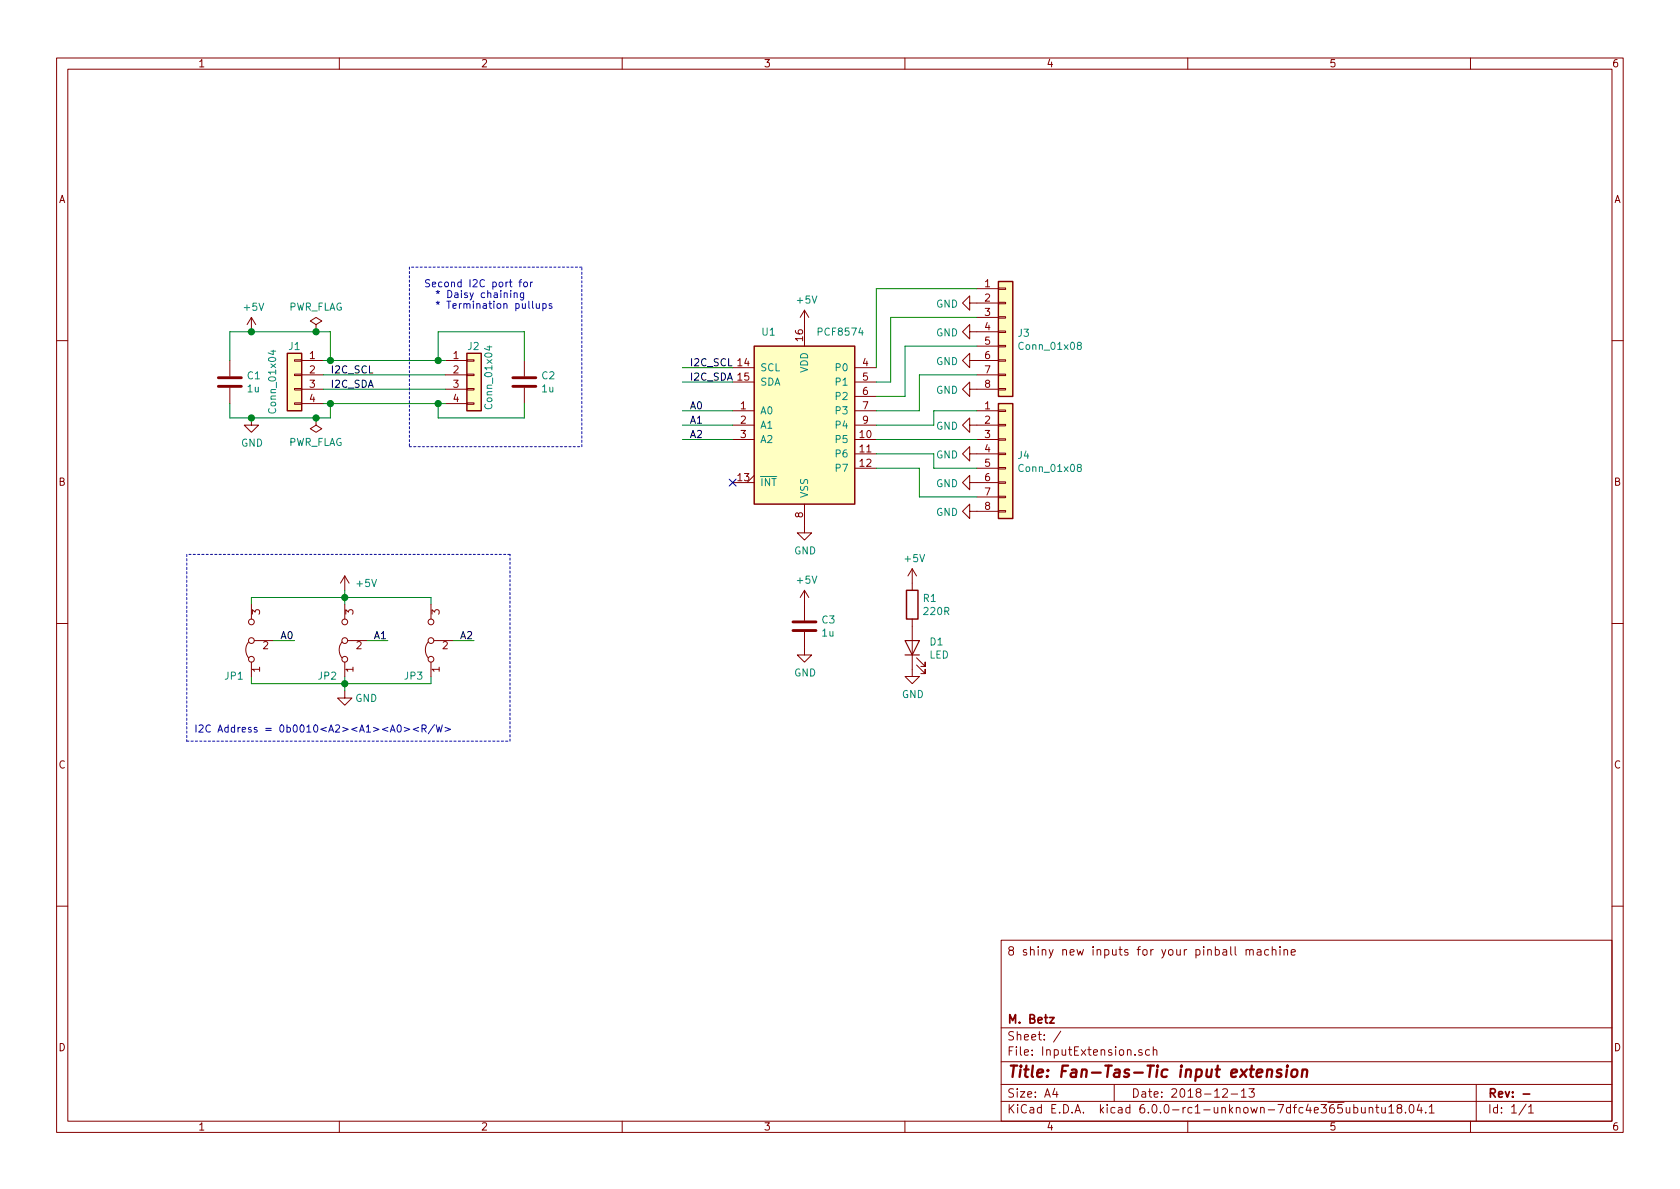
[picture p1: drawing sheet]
EESchema Schematic File Version 4
LIBS:InputExtension-cache
EELAYER 26 0
EELAYER END
$Descr A4 11693 8268
encoding utf-8
Sheet 1 1
Title "Fan-Tas-Tic input extension"
Date "2018-12-13"
Rev "-"
Comp "M. Betz"
Comment1 ""
Comment2 ""
Comment3 ""
Comment4 "8 shiny new inputs for your pinball machine"
$EndDescr
$Comp
L Connector_Generic:Conn_01x04 J1
U 1 1
P 2050 2600
F 0 "J1" H 2050 2800 50  0000 C CNN
F 1 "Conn_01x04" V 2200 2550 50  0000 C CNN
F 2 "Connector_PinHeader_2.54mm:PinHeader_1x04_P2.54mm_Vertical" H 2050 2600 50  0001 C CNN
F 3 "~" H 2050 2600 50  0001 C CNN
	1    2050 2600
	-1   0    0    -1  
$EndComp
$Comp
L Connector_Generic:Conn_01x04 J2
U 1 1
P 3300 2600
F 0 "J2" H 3250 2800 50  0000 L CNN
F 1 "Conn_01x04" V 3400 2350 50  0000 L CNN
F 2 "Connector_PinHeader_2.54mm:PinHeader_1x04_P2.54mm_Vertical" H 3300 2600 50  0001 C CNN
F 3 "~" H 3300 2600 50  0001 C CNN
	1    3300 2600
	1    0    0    -1  
$EndComp
$Comp
L Device:C C1
U 1 1
P 1600 2650
F 0 "C1" H 1715 2696 50  0000 L CNN
F 1 "1u" H 1715 2605 50  0000 L CNN
F 2 "Capacitor_SMD:C_0805_2012Metric" H 1638 2500 50  0001 C CNN
F 3 "~" H 1600 2650 50  0001 C CNN
	1    1600 2650
	1    0    0    -1  
$EndComp
Wire Wire Line
	1600 2500 1600 2300
Wire Wire Line
	1600 2300 1750 2300
Wire Wire Line
	2300 2300 2300 2500
Wire Wire Line
	2300 2800 2300 2900
Wire Wire Line
	2300 2900 2200 2900
Wire Wire Line
	1600 2900 1600 2800
Wire Wire Line
	2250 2800 2300 2800
Connection ~ 2300 2800
Wire Wire Line
	2300 2800 3050 2800
Wire Wire Line
	2250 2500 2300 2500
Connection ~ 2300 2500
Wire Wire Line
	2300 2500 3050 2500
$Comp
L Device:C C2
U 1 1
P 3650 2650
F 0 "C2" H 3765 2696 50  0000 L CNN
F 1 "1u" H 3765 2605 50  0000 L CNN
F 2 "Capacitor_SMD:C_0805_2012Metric" H 3688 2500 50  0001 C CNN
F 3 "~" H 3650 2650 50  0001 C CNN
	1    3650 2650
	1    0    0    -1  
$EndComp
Wire Wire Line
	3650 2500 3650 2300
Wire Wire Line
	3650 2300 3050 2300
Wire Wire Line
	3050 2300 3050 2500
Connection ~ 3050 2500
Wire Wire Line
	3050 2500 3100 2500
Wire Wire Line
	3050 2800 3050 2900
Wire Wire Line
	3050 2900 3650 2900
Wire Wire Line
	3650 2900 3650 2800
Connection ~ 3050 2800
Wire Wire Line
	3050 2800 3100 2800
Wire Wire Line
	2250 2600 3100 2600
Wire Wire Line
	3100 2700 2250 2700
Text Label 2300 2600 0    50   ~ 0
I2C_SCL
Text Label 2300 2700 0    50   ~ 0
I2C_SDA
$Comp
L Interface_Expansion:PCF8574 U1
U 1 1
P 5600 2950
F 0 "U1" H 5350 3600 50  0000 C CNN
F 1 "PCF8574" H 5850 3600 50  0000 C CNN
F 2 "Package_SO:SOIC-16W_7.5x10.3mm_P1.27mm" H 5600 2950 50  0001 C CNN
F 3 "http://www.nxp.com/documents/data_sheet/PCF8574_PCF8574A.pdf" H 5600 2950 50  0001 C CNN
	1    5600 2950
	1    0    0    -1  
$EndComp
Wire Wire Line
	5100 2550 4750 2550
Wire Wire Line
	5100 2650 4750 2650
Text Label 4800 2550 0    50   ~ 0
I2C_SCL
Text Label 4800 2650 0    50   ~ 0
I2C_SDA
Wire Wire Line
	5100 2850 4750 2850
Wire Wire Line
	5100 2950 4750 2950
Wire Wire Line
	5100 3050 4750 3050
Text Label 4800 2850 0    50   ~ 0
A0
Text Label 4800 2950 0    50   ~ 0
A1
Text Label 4800 3050 0    50   ~ 0
A2
NoConn ~ 5100 3350
$Comp
L power:+5V #PWR05
U 1 1
P 5600 2250
F 0 "#PWR05" H 5600 2100 50  0001 C CNN
F 1 "+5V" H 5615 2423 50  0000 C CNN
F 2 "" H 5600 2250 50  0001 C CNN
F 3 "" H 5600 2250 50  0001 C CNN
	1    5600 2250
	1    0    0    -1  
$EndComp
$Comp
L power:+5V #PWR01
U 1 1
P 1750 2300
F 0 "#PWR01" H 1750 2150 50  0001 C CNN
F 1 "+5V" H 1765 2473 50  0000 C CNN
F 2 "" H 1750 2300 50  0001 C CNN
F 3 "" H 1750 2300 50  0001 C CNN
	1    1750 2300
	1    0    0    -1  
$EndComp
Connection ~ 1750 2300
Wire Wire Line
	1750 2300 2200 2300
$Comp
L power:GND #PWR06
U 1 1
P 5600 3650
F 0 "#PWR06" H 5600 3400 50  0001 C CNN
F 1 "GND" H 5605 3477 50  0000 C CNN
F 2 "" H 5600 3650 50  0001 C CNN
F 3 "" H 5600 3650 50  0001 C CNN
	1    5600 3650
	1    0    0    -1  
$EndComp
$Comp
L power:GND #PWR02
U 1 1
P 1750 2900
F 0 "#PWR02" H 1750 2650 50  0001 C CNN
F 1 "GND" H 1755 2727 50  0000 C CNN
F 2 "" H 1750 2900 50  0001 C CNN
F 3 "" H 1750 2900 50  0001 C CNN
	1    1750 2900
	1    0    0    -1  
$EndComp
Connection ~ 1750 2900
Wire Wire Line
	1750 2900 1600 2900
$Comp
L Connector_Generic:Conn_01x08 J3
U 1 1
P 7000 2300
F 0 "J3" H 7080 2292 50  0000 L CNN
F 1 "Conn_01x08" H 7080 2201 50  0000 L CNN
F 2 "Connector_PinHeader_2.54mm:PinHeader_1x08_P2.54mm_Vertical" H 7000 2300 50  0001 C CNN
F 3 "~" H 7000 2300 50  0001 C CNN
	1    7000 2300
	1    0    0    -1  
$EndComp
$Comp
L Connector_Generic:Conn_01x08 J4
U 1 1
P 7000 3150
F 0 "J4" H 7080 3142 50  0000 L CNN
F 1 "Conn_01x08" H 7080 3051 50  0000 L CNN
F 2 "Connector_PinHeader_2.54mm:PinHeader_1x08_P2.54mm_Vertical" H 7000 3150 50  0001 C CNN
F 3 "~" H 7000 3150 50  0001 C CNN
	1    7000 3150
	1    0    0    -1  
$EndComp
$Comp
L power:GND #PWR011
U 1 1
P 6800 2100
F 0 "#PWR011" H 6800 1850 50  0001 C CNN
F 1 "GND" V 6805 1972 50  0000 R CNN
F 2 "" H 6800 2100 50  0001 C CNN
F 3 "" H 6800 2100 50  0001 C CNN
	1    6800 2100
	0    1    1    0   
$EndComp
$Comp
L power:GND #PWR012
U 1 1
P 6800 2300
F 0 "#PWR012" H 6800 2050 50  0001 C CNN
F 1 "GND" V 6805 2172 50  0000 R CNN
F 2 "" H 6800 2300 50  0001 C CNN
F 3 "" H 6800 2300 50  0001 C CNN
	1    6800 2300
	0    1    1    0   
$EndComp
$Comp
L power:GND #PWR013
U 1 1
P 6800 2500
F 0 "#PWR013" H 6800 2250 50  0001 C CNN
F 1 "GND" V 6805 2372 50  0000 R CNN
F 2 "" H 6800 2500 50  0001 C CNN
F 3 "" H 6800 2500 50  0001 C CNN
	1    6800 2500
	0    1    1    0   
$EndComp
$Comp
L power:GND #PWR014
U 1 1
P 6800 2700
F 0 "#PWR014" H 6800 2450 50  0001 C CNN
F 1 "GND" V 6805 2572 50  0000 R CNN
F 2 "" H 6800 2700 50  0001 C CNN
F 3 "" H 6800 2700 50  0001 C CNN
	1    6800 2700
	0    1    1    0   
$EndComp
$Comp
L power:GND #PWR015
U 1 1
P 6800 2950
F 0 "#PWR015" H 6800 2700 50  0001 C CNN
F 1 "GND" V 6805 2822 50  0000 R CNN
F 2 "" H 6800 2950 50  0001 C CNN
F 3 "" H 6800 2950 50  0001 C CNN
	1    6800 2950
	0    1    1    0   
$EndComp
$Comp
L power:GND #PWR016
U 1 1
P 6800 3150
F 0 "#PWR016" H 6800 2900 50  0001 C CNN
F 1 "GND" V 6805 3022 50  0000 R CNN
F 2 "" H 6800 3150 50  0001 C CNN
F 3 "" H 6800 3150 50  0001 C CNN
	1    6800 3150
	0    1    1    0   
$EndComp
$Comp
L power:GND #PWR017
U 1 1
P 6800 3350
F 0 "#PWR017" H 6800 3100 50  0001 C CNN
F 1 "GND" V 6805 3222 50  0000 R CNN
F 2 "" H 6800 3350 50  0001 C CNN
F 3 "" H 6800 3350 50  0001 C CNN
	1    6800 3350
	0    1    1    0   
$EndComp
$Comp
L power:GND #PWR018
U 1 1
P 6800 3550
F 0 "#PWR018" H 6800 3300 50  0001 C CNN
F 1 "GND" V 6805 3422 50  0000 R CNN
F 2 "" H 6800 3550 50  0001 C CNN
F 3 "" H 6800 3550 50  0001 C CNN
	1    6800 3550
	0    1    1    0   
$EndComp
Wire Wire Line
	6100 3250 6400 3250
Wire Wire Line
	6400 3250 6400 3450
Wire Wire Line
	6400 3450 6800 3450
Wire Wire Line
	6100 3150 6500 3150
Wire Wire Line
	6500 3150 6500 3250
Wire Wire Line
	6500 3250 6800 3250
Wire Wire Line
	6100 3050 6800 3050
Wire Wire Line
	6100 2950 6500 2950
Wire Wire Line
	6500 2950 6500 2850
Wire Wire Line
	6500 2850 6800 2850
Wire Wire Line
	6100 2850 6400 2850
Wire Wire Line
	6400 2850 6400 2600
Wire Wire Line
	6400 2600 6800 2600
Wire Wire Line
	6100 2750 6300 2750
Wire Wire Line
	6300 2750 6300 2400
Wire Wire Line
	6300 2400 6800 2400
Wire Wire Line
	6100 2650 6200 2650
Wire Wire Line
	6200 2650 6200 2200
Wire Wire Line
	6200 2200 6800 2200
Wire Wire Line
	6100 2550 6100 2000
Wire Wire Line
	6100 2000 6800 2000
Wire Wire Line
	1750 4700 1750 4750
Wire Wire Line
	1750 4750 2400 4750
Wire Wire Line
	3000 4750 3000 4700
Wire Wire Line
	2400 4700 2400 4750
Connection ~ 2400 4750
Wire Wire Line
	2400 4750 3000 4750
Wire Wire Line
	1750 4200 1750 4150
Wire Wire Line
	1750 4150 2400 4150
Wire Wire Line
	3000 4150 3000 4200
Wire Wire Line
	2400 4200 2400 4150
Connection ~ 2400 4150
Wire Wire Line
	2400 4150 3000 4150
Wire Wire Line
	1900 4450 2050 4450
Wire Wire Line
	2550 4450 2700 4450
Wire Wire Line
	3150 4450 3300 4450
Text Label 1950 4450 0    50   ~ 0
A0
Text Label 2600 4450 0    50   ~ 0
A1
Text Label 3200 4450 0    50   ~ 0
A2
$Comp
L power:GND #PWR04
U 1 1
P 2400 4800
F 0 "#PWR04" H 2400 4550 50  0001 C CNN
F 1 "GND" H 2550 4750 50  0000 C CNN
F 2 "" H 2400 4800 50  0001 C CNN
F 3 "" H 2400 4800 50  0001 C CNN
	1    2400 4800
	1    0    0    -1  
$EndComp
Wire Wire Line
	2400 4800 2400 4750
$Comp
L power:+5V #PWR03
U 1 1
P 2400 4100
F 0 "#PWR03" H 2400 3950 50  0001 C CNN
F 1 "+5V" H 2550 4150 50  0000 C CNN
F 2 "" H 2400 4100 50  0001 C CNN
F 3 "" H 2400 4100 50  0001 C CNN
	1    2400 4100
	1    0    0    -1  
$EndComp
Wire Wire Line
	2400 4100 2400 4150
$Comp
L Device:C C3
U 1 1
P 5600 4350
F 0 "C3" H 5715 4396 50  0000 L CNN
F 1 "1u" H 5715 4305 50  0000 L CNN
F 2 "Capacitor_SMD:C_0805_2012Metric" H 5638 4200 50  0001 C CNN
F 3 "~" H 5600 4350 50  0001 C CNN
	1    5600 4350
	1    0    0    -1  
$EndComp
$Comp
L power:+5V #PWR07
U 1 1
P 5600 4200
F 0 "#PWR07" H 5600 4050 50  0001 C CNN
F 1 "+5V" H 5615 4373 50  0000 C CNN
F 2 "" H 5600 4200 50  0001 C CNN
F 3 "" H 5600 4200 50  0001 C CNN
	1    5600 4200
	1    0    0    -1  
$EndComp
$Comp
L power:GND #PWR08
U 1 1
P 5600 4500
F 0 "#PWR08" H 5600 4250 50  0001 C CNN
F 1 "GND" H 5605 4327 50  0000 C CNN
F 2 "" H 5600 4500 50  0001 C CNN
F 3 "" H 5600 4500 50  0001 C CNN
	1    5600 4500
	1    0    0    -1  
$EndComp
$Comp
L Device:LED D1
U 1 1
P 6350 4500
F 0 "D1" V 6388 4383 50  0000 R CNN
F 1 "LED" V 6297 4383 50  0000 R CNN
F 2 "LED_SMD:LED_0805_2012Metric" H 6350 4500 50  0001 C CNN
F 3 "~" H 6350 4500 50  0001 C CNN
	1    6350 4500
	0    -1   -1   0   
$EndComp
$Comp
L Device:R R1
U 1 1
P 6350 4200
F 0 "R1" H 6420 4246 50  0000 L CNN
F 1 "220R" H 6420 4155 50  0000 L CNN
F 2 "Resistor_SMD:R_0805_2012Metric" V 6280 4200 50  0001 C CNN
F 3 "~" H 6350 4200 50  0001 C CNN
	1    6350 4200
	1    0    0    -1  
$EndComp
$Comp
L power:GND #PWR010
U 1 1
P 6350 4650
F 0 "#PWR010" H 6350 4400 50  0001 C CNN
F 1 "GND" H 6355 4477 50  0000 C CNN
F 2 "" H 6350 4650 50  0001 C CNN
F 3 "" H 6350 4650 50  0001 C CNN
	1    6350 4650
	1    0    0    -1  
$EndComp
$Comp
L power:+5V #PWR09
U 1 1
P 6350 4050
F 0 "#PWR09" H 6350 3900 50  0001 C CNN
F 1 "+5V" H 6365 4223 50  0000 C CNN
F 2 "" H 6350 4050 50  0001 C CNN
F 3 "" H 6350 4050 50  0001 C CNN
	1    6350 4050
	1    0    0    -1  
$EndComp
$Comp
L power:PWR_FLAG #FLG0101
U 1 1
P 2200 2300
F 0 "#FLG0101" H 2200 2375 50  0001 C CNN
F 1 "PWR_FLAG" H 2200 2474 50  0000 C CNN
F 2 "" H 2200 2300 50  0001 C CNN
F 3 "~" H 2200 2300 50  0001 C CNN
	1    2200 2300
	1    0    0    -1  
$EndComp
Connection ~ 2200 2300
Wire Wire Line
	2200 2300 2300 2300
$Comp
L power:PWR_FLAG #FLG0102
U 1 1
P 2200 2900
F 0 "#FLG0102" H 2200 2975 50  0001 C CNN
F 1 "PWR_FLAG" H 2200 3073 50  0000 C CNN
F 2 "" H 2200 2900 50  0001 C CNN
F 3 "~" H 2200 2900 50  0001 C CNN
	1    2200 2900
	-1   0    0    1   
$EndComp
Connection ~ 2200 2900
Wire Wire Line
	2200 2900 1750 2900
$Comp
L Jumper:Jumper_3_Bridged12 JP1
U 1 1
P 1750 4450
F 0 "JP1" V 1500 4500 50  0000 L CNN
F 1 "JP" V 1705 4516 50  0001 L CNN
F 2 "Connector_PinHeader_2.54mm:PinHeader_1x03_P2.54mm_Vertical" H 1750 4450 50  0001 C CNN
F 3 "~" H 1750 4450 50  0001 C CNN
	1    1750 4450
	0    -1   -1   0   
$EndComp
$Comp
L Jumper:Jumper_3_Bridged12 JP2
U 1 1
P 2400 4450
F 0 "JP2" V 2150 4500 50  0000 L CNN
F 1 "JP" V 2355 4516 50  0001 L CNN
F 2 "Connector_PinHeader_2.54mm:PinHeader_1x03_P2.54mm_Vertical" H 2400 4450 50  0001 C CNN
F 3 "~" H 2400 4450 50  0001 C CNN
	1    2400 4450
	0    -1   -1   0   
$EndComp
$Comp
L Jumper:Jumper_3_Bridged12 JP3
U 1 1
P 3000 4450
F 0 "JP3" V 2750 4500 50  0000 L CNN
F 1 "JP" V 2955 4516 50  0001 L CNN
F 2 "Connector_PinHeader_2.54mm:PinHeader_1x03_P2.54mm_Vertical" H 3000 4450 50  0001 C CNN
F 3 "~" H 3000 4450 50  0001 C CNN
	1    3000 4450
	0    -1   -1   0   
$EndComp
Wire Notes Line
	1300 5150 3550 5150
Wire Notes Line
	3550 5150 3550 3850
Wire Notes Line
	3550 3850 1300 3850
Wire Notes Line
	1300 3850 1300 5150
Text Notes 1350 5100 0    50   ~ 0
I2C Address = 0b0010<A2><A1><A0><R/W>
Text Notes 2950 2150 0    50   ~ 0
Second I2C port for\n  * Daisy chaining\n  * Termination pullups
Wire Notes Line
	2850 3100 4050 3100
Wire Notes Line
	4050 3100 4050 1850
Wire Notes Line
	4050 1850 2850 1850
Wire Notes Line
	2850 1850 2850 3100
$EndSCHEMATC
